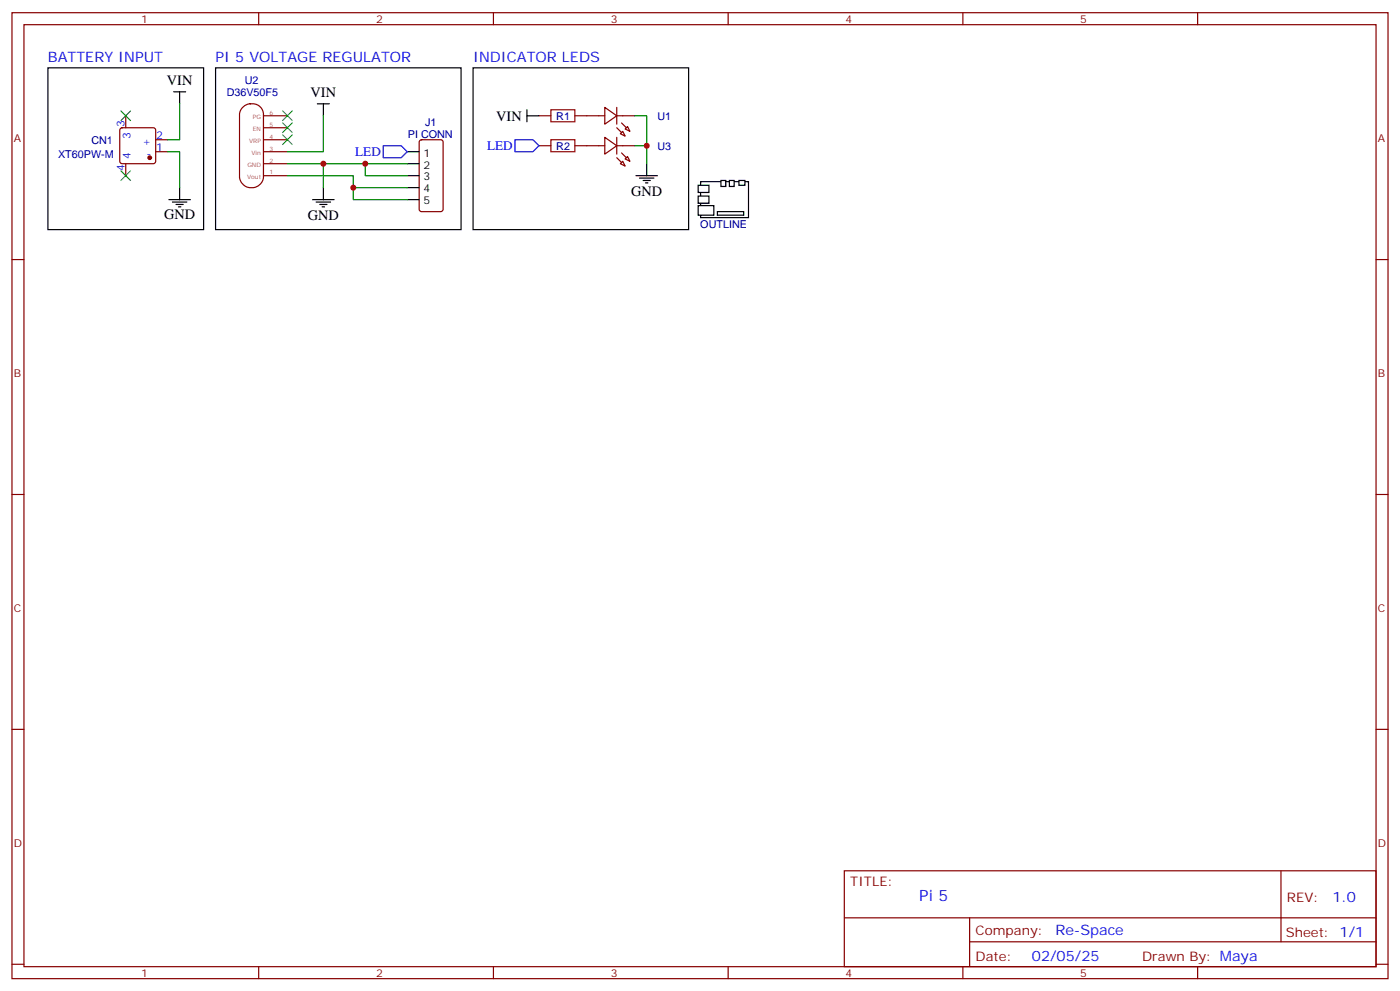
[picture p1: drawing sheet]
<svg xmlns="http://www.w3.org/2000/svg" width="412mm" height="292mm" viewBox="0 0 412 292" stroke-linecap="round" stroke-linejoin="round" font-family="sans-serif">
<path d="M14.1 20h45.9v47.6h-45.9zM63.5 20h72.3v47.6h-72.3zM139.3 20h63.5v47.6h-63.5zM206.4 53.5h14.1v10.6h-14.1zM211.3 62.3h7.8v1.1h-7.8z" fill="none" stroke="#000" stroke-width=".35"/>
<g fill="none" stroke="#870000" stroke-width=".35">
<path d="M3.5 3.7h405.4v284.4h-405.4zM7.1 7.3h398.2v277.3h-398.2zM76.2 3.7v3.6M145.3 3.7v3.6M214.5 3.7v3.6M283.6 3.7v3.6M352.8 3.7v3.6M3.5 76.4h3.6M405.3 76.4h3.6M3.5 145.6h3.6M405.3 145.6h3.6M3.5 214.7h3.6"/>
<path d="M405.3 214.7h3.6M248.7 256.3h156.6v28.3h-156.6zM377.3 256.4v20.8M248.7 270.2h156.5M285.6 277.2h119.6M285.6 270.2v14.1M3.5 283.8h3.6M76.2 284.6v3.5M145.3 284.6v3.5M214.5 284.6v3.5M283.6 284.6v3.5M352.8 284.6v3.5"/>
<path d="M405.3 283.8h3.6"/>
</g>
<g fill="#fff" stroke="#000" stroke-width=".35">
<path d="M205.7 60.5h4.6v2.9h-4.6z"/>
<path d="M205.7 57.7h3.1v2.1h-3.1z"/>
<path d="M205.7 54.5h3.1v2.2h-3.1z"/>
<path d="M217.7 53.1h1.7v1.4h-1.7z"/>
<path d="M214.8 53.1h1.5v1.8h-1.5z"/>
<path d="M212.4 53.1h1.4v1.8h-1.4z"/>
</g>
<path d="M71.4 31.7a3.5 3.5 0 0 1 3.7-1.1 3.5 3.5 0 0 1 2.5 3.1v18.4a3.5 3.5 0 0 1-3.5 3.2 3.5 3.5 0 0 1-3.5-3.2v-18.4l.1-.7z" fill="#fff" stroke="#870000" stroke-width=".35"/>
<g fill="none" stroke="#870000" stroke-width=".35">
<path d="M35.5 37.8l.5-.2h9.2l.5 .2 .2 .5v9.2l-.3 .5-.4 .2h-9.2l-.5-.2-.2-.5v-9.2zM37 34.1v3.5M77.6 37.6h7.1M77.6 34.1h7.1M158.7 34.1h3.6M169.3 34.1h8.9M178.2 31.6l3.5 2.5-3.5 2.4zM181.7 34.1h5.3M181.7 31.6v4.9M182.7 39.4l.7-.7 .7 1.4zM184.1 38l.8-.7 .7 1.4zM37 48.2v3.5"/>
<path d="M45.9 44.7h3.5M45.9 41.1h3.5M77.6 51.7h7.1M77.6 48.2h7.1M77.6 44.7h7.1M77.6 41.1h7.1M123.7 41.3l.5-.2h5.6l.7 .5v20l-.4 .6-5.9 .1-.7-.5v-20zM158.7 42.9h3.6M169.3 42.9h8.9M178.2 40.4l3.5 2.5-3.5 2.5zM181.7 42.9h5.3M181.7 40.4v5"/>
<path d="M182.7 48.2l.7-.7 .7 1.4zM184.1 46.8l.8-.7 .7 1.4z"/>
</g>
<g fill="#870000" stroke="#870000" stroke-width=".35">
<path d="M183.1 36.2l1.4 1.4z"/>
<path d="M181.7 37.6l1.4 1.4z"/>
<path d="M183.1 45l1.4 1.4z"/>
<path d="M181.7 46.4l1.4 1.4z"/>
<circle cx="44.1" cy="46.4" r=".53"/>
</g>
<path d="M162.3 32.3h7v3.5h-7zM162.3 41.1h7v3.6h-7z" fill="none" stroke="#a10000" stroke-width=".35"/>
<g fill="none" stroke="#000" stroke-width=".35">
<path d="M51.2 27h3.5M52.9 27v3.6M93.5 30.6h3.5M95.2 30.6v3.5M155.2 34.1h3.5M155.2 32.3v3.5M49.7 58.8h6.4M50.8 59.5h4.2M52.9 55.2v3.6M92.1 58.8h6.3M93.1 59.5h4.3M95.2 55.2v3.6"/>
<path d="M119.9 44.7h3.6M119.9 48.2h3.6M119.9 51.7h3.6M119.9 55.2h3.6M119.9 58.8h3.6M187.3 51.7h6.4M188.4 52.4h4.2M189.4 53.1h2.2M190.1 53.8h.8M190.5 48.2v3.5M51.9 60.2h2.1M52.6 60.9h.7"/>
<path d="M94.2 60.2h2.1M94.9 60.9h.7"/>
</g>
<path d="M112.9 42.9h5.3l1.7 1.8-1.7 1.7h-5.3zM151.7 41.1h5.3l1.7 1.8-1.7 1.8h-5.3z" fill="none" stroke="#00f" stroke-width=".35"/>
<path d="M52.9 30.6v10.5h-3.5M95.2 34.1v10.6h-10.5M187 34.1h3.5v14.1M49.4 44.7h3.5v10.5M84.7 48.2h10.5v7M84.7 51.7h19.4v3.5h15.8M95.2 48.2h24.7M104.1 55.2v3.6h15.8M107.6 48.2v3.5h12.3M187 42.9h3.5" fill="none" stroke="#008700" stroke-width=".35"/>
<g fill="#c00">
<circle cx="95.3" cy="48.2" r=".88"/>
<circle cx="107.6" cy="48.2" r=".88"/>
<circle cx="104.1" cy="55.2" r=".88"/>
<circle cx="190.5" cy="42.9" r=".88"/>
</g>
<path d="M35.6 32.7l2.9 2.8M38.5 32.7l-2.9 2.8M83.3 32.7l2.8 2.8M83.3 36.2l2.8 2.8M83.3 39.7l2.8 2.8M86.1 32.7l-2.8 2.8M86.1 36.2l-2.8 2.8M86.1 39.7l-2.8 2.8M35.6 50.3l2.9 2.8M38.5 50.3l-2.9 2.8" fill="none" stroke="#3c3" stroke-width=".35"/>
<text font-size="4.6" fill="#00f" x="270.8" y="265.4">Pi 5</text>
<g font-size="4.2" fill="#00f">
<text x="14.1" y="18.2">BATTERY INPUT</text>
<text x="63.5" y="18.2">PI 5 VOLTAGE REGULATOR</text>
<text x="139.3" y="18.2">INDICATOR LEDS</text>
<text x="392.5" y="265.6">1.0</text>
<text x="310.9" y="275.2">Re-Space</text>
<text x="304" y="283">02/05/25</text>
</g>
<g font-size="4.2">
<text x="49.2" y="24.9">VIN</text>
<text x="91.5" y="28.5">VIN</text>
<text x="146.2" y="35.5">VIN</text>
<text x="185.9" y="57.8">GND</text>
<text x="48.3" y="64.4">GND</text>
<text x="90.7" y="64.8">GND</text>
</g>
<g font-size="3.9" fill="#00f">
<text x="104.7" y="45.9">LED</text>
<text x="143.5" y="44.2">LED</text>
</g>
<g font-size="3.9" fill="#800">
<text x="250.5" y="260.9">TITLE:</text>
<text x="379.1" y="265.6">REV:</text>
<text x="287.4" y="275.1">Company:</text>
<text x="378.7" y="275.7">Sheet: 1/1</text>
<text x="287.4" y="282.8">Date:</text>
<text x="336.4" y="282.9">Drawn By: Maya</text>
</g>
<g font-size="3.2" fill="#800">
<text x="41.6" y="6.7">1</text>
<text x="110.8" y="6.7">2</text>
<text x="179.9" y="6.7">3</text>
<text x="249.1" y="6.7">4</text>
<text x="318.2" y="6.7">5</text>
<text x="4.1" y="41.8">A</text>
<text x="405.9" y="41.8">A</text>
<text x="4.1" y="111">B</text>
<text x="405.9" y="111">B</text>
<text x="4.1" y="180.1">C</text>
<text x="405.9" y="180.1">C</text>
<text x="4.1" y="249.3">D</text>
<text x="405.9" y="249.3">D</text>
<text x="41.6" y="287.5">1</text>
<text x="110.8" y="287.5">2</text>
<text x="179.9" y="287.5">3</text>
<text x="249.1" y="287.5">4</text>
<text x="318.2" y="287.5">5</text>
</g>
<g font-size="3.2" fill="#000080">
<text x="66.8" y="28.2">D36V50F5</text>
<text x="72.1" y="24.6">U2</text>
<text x="163.9" y="35.3">R1</text>
<text x="193.7" y="35.2">U1</text>
<text x="120.1" y="40.5">PI CONN</text>
<text x="125.3" y="37">J1</text>
<text x="17.1" y="46.4">XT60PW-M</text>
<text x="26.9" y="42.3">CN1</text>
<text x="163.9" y="44.1">R2</text>
<text x="193.7" y="44">U3</text>
<text x="206.3" y="67">OUTLINE</text>
</g>
<g font-size="3.2" fill="#00f">
<text x="36.7" y="37.4" transform="rotate(-90 36.7 37.4)">3</text>
<text x="38.5" y="40.9" transform="rotate(-90 38.5 40.9)">3</text>
<text x="46" y="40.8">2</text>
<text x="38.5" y="46.9" transform="rotate(-90 38.5 46.9)">4</text>
<text x="42" y="42.5">+</text>
<text x="43.1" y="46.1">-</text>
<text x="46" y="44.3">1</text>
<text x="36.7" y="50.4" transform="rotate(-90 36.7 50.4)">4</text>
</g>
<g font-size="3.2">
<text x="124.8" y="46.1">1</text>
<text x="124.8" y="49.6">2</text>
<text x="124.8" y="53.1">3</text>
<text x="124.8" y="56.7">4</text>
<text x="124.8" y="60.2">5</text>
</g>
<g font-size="1.8" fill="#a54b4b">
<text x="74.5" y="35.1">PG</text>
<text x="79.4" y="33.7">6</text>
<text x="74.5" y="38.7">EN</text>
<text x="79.4" y="40.8">4</text>
<text x="79.4" y="37.3">5</text>
<text x="73.4" y="42.2">VRP</text>
<text x="74.1" y="45.7">Vin</text>
<text x="79.4" y="47.8">2</text>
<text x="79.4" y="44.3">3</text>
<text x="72.8" y="52.8">Vout</text>
<text x="72.9" y="49.2">GND</text>
<text x="79.4" y="51.4">1</text>
</g>
</svg>
